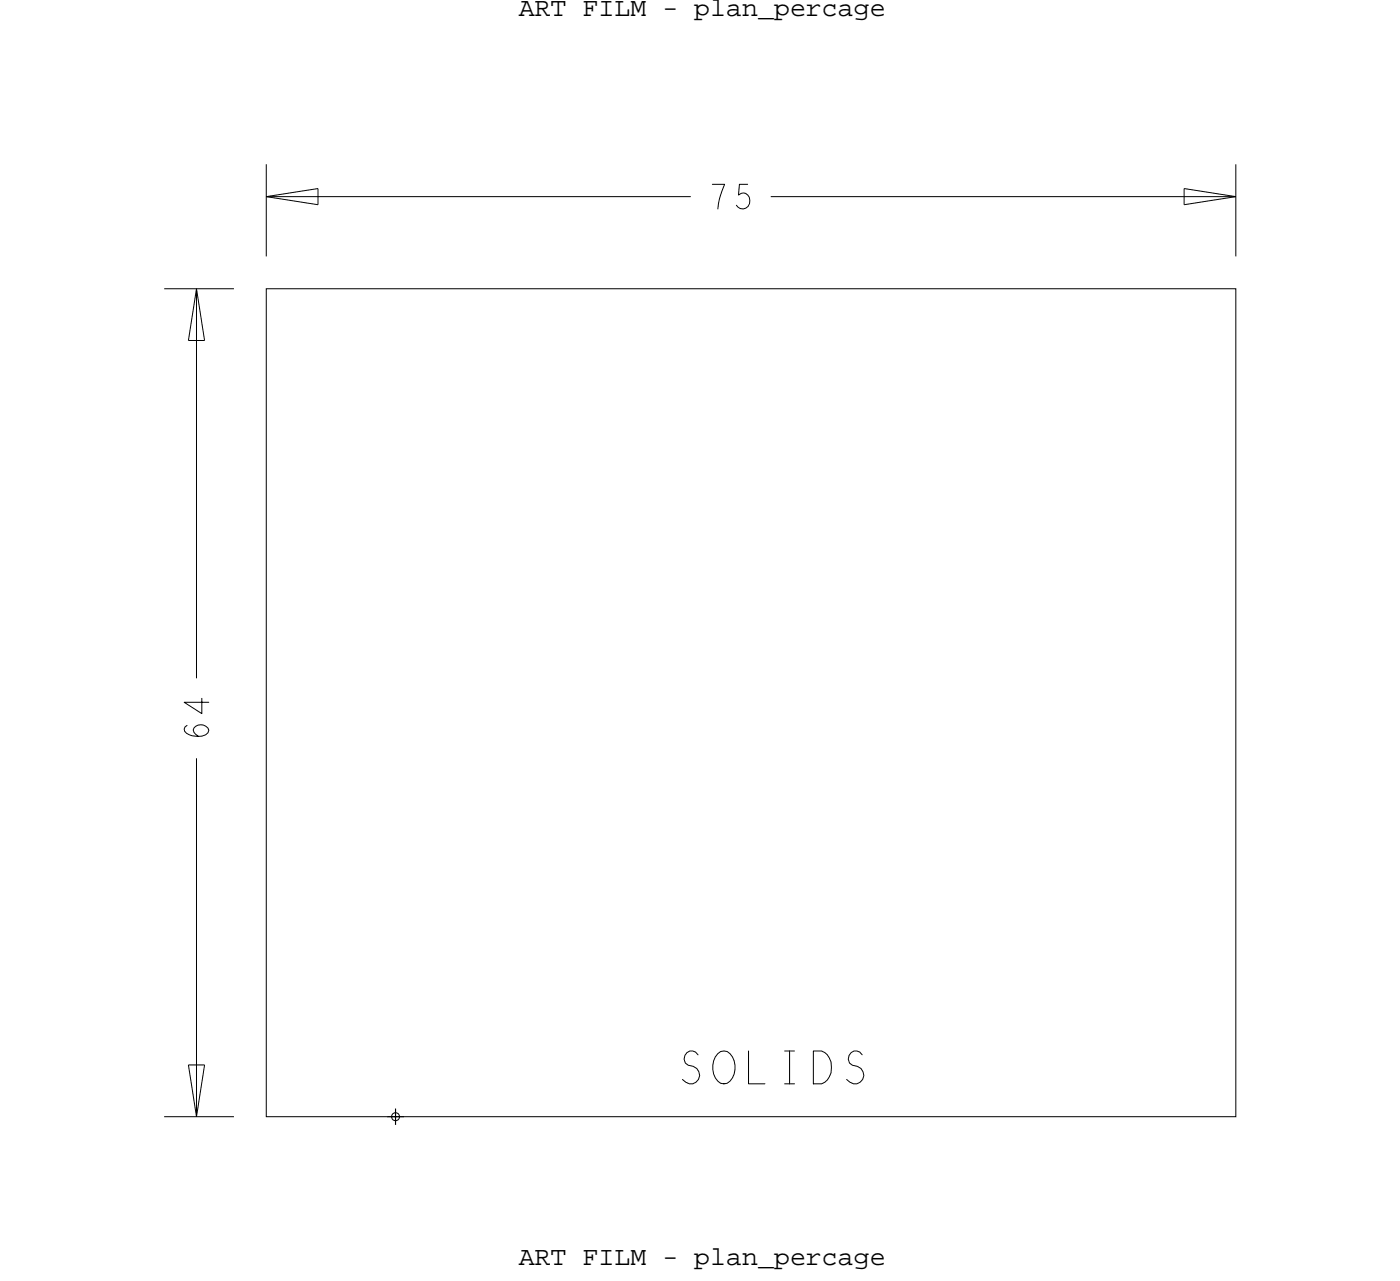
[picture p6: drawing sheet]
<svg xmlns="http://www.w3.org/2000/svg" width="108mm" height="99mm" viewBox="0 0 108 99" stroke-linecap="round" stroke-linejoin="round" font-family="sans-serif">
<!-- layer: Board Outline -->
<g fill="none" stroke="#000" stroke-width=".08">
<path d="M20.6 15.2l4-.6zM20.6 12.7v7.1zM20.6 15.2l4 .6zM20.6 15.2h32.8zM24.6 14.6v1.2zM59.6 15.2h36zM91.6 14.6l4 .6zM91.6 14.6v1.2zM91.6 15.8l4-.6zM95.6 12.7v7.1zM12.7 22.3h5.4zM14.6 26.3h1.2z"/>
<path d="M15.2 22.3l.6 4zM15.2 22.3l-.6 4zM15.2 22.3v30.1zM20.6 22.3h75v64h-75zM15.2 58.6v27.7zM12.7 86.3h5.4zM14.6 82.3l.6 4zM14.6 82.3h1.2zM15.8 82.3l-.6 4z"/>
</g>
<!-- layer: Drawing Origin -->
<path d="M30.4 86.1l.2-.1 .2 .1 .1 .2-.1 .2-.2 .1-.2-.1-.1-.2z" fill="none" stroke="#000" stroke-width=".08"/>
<path d="M30 86.3h1.2M30.6 85.7v1.3" fill="none" stroke="#000" stroke-width=".09"/>
<text font-size="4.3" x="52.5" y="83.8">SOLIDS</text>
<g font-size="3.2">
<text x="54.9" y="16.2">75</text>
<text x="16.2" y="57.2" transform="rotate(-90 16.2 57.2)">64</text>
</g>
<g font-size="2.1">
<text x="40.1" y="1.2">ART FILM - plan_percage</text>
<text x="40.1" y="97.8">ART FILM - plan_percage</text>
</g>
</svg>
